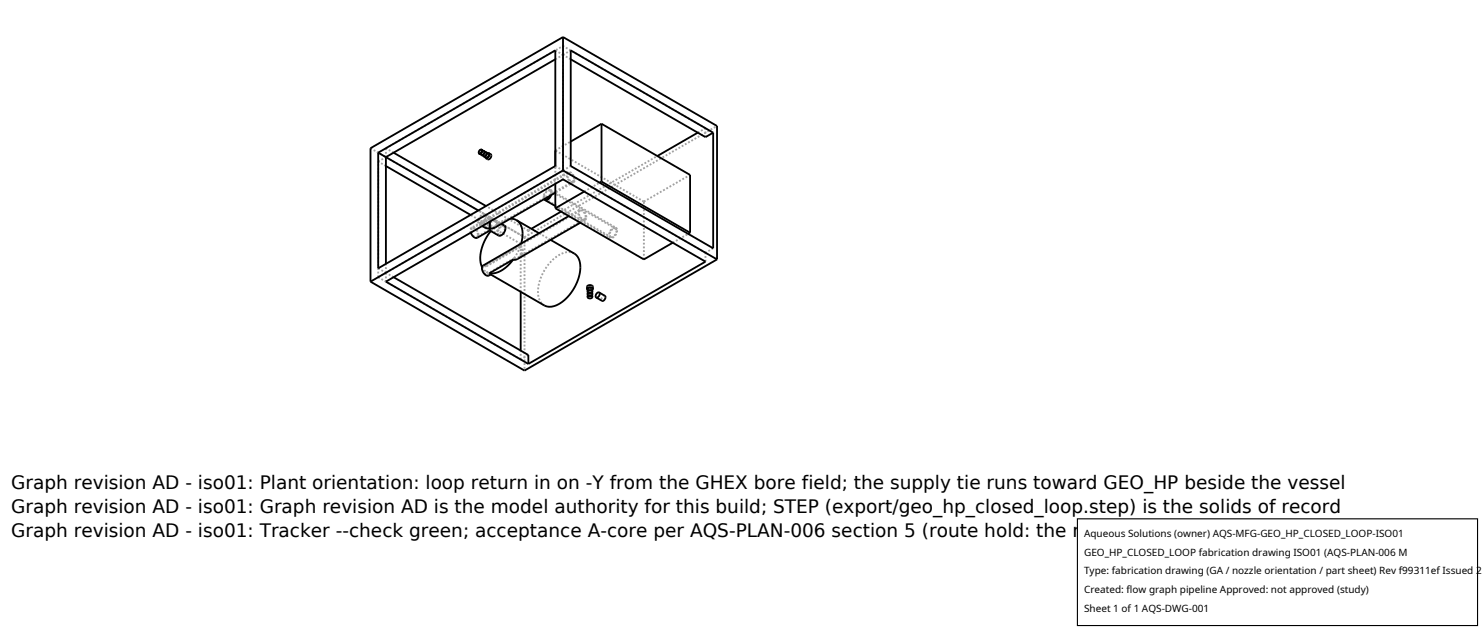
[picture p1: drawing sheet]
<svg xmlns="http://www.w3.org/2000/svg" width="212mm" height="90mm" viewBox="0 0 212 90" stroke-linecap="round" stroke-linejoin="round" font-family="sans-serif">
<g fill="none" stroke="#a0a0a0" stroke-width=".26" stroke-dasharray=".3 .3" stroke-linecap="butt">
<path d="M79.3 8.5l1.1-.7M79.3 7.2l1.1 .6M80.4 6.6v1.2M80.4 7.8l1.1-.6M81.5 8.5l-1.1-.7M99.7 18.9l1.1-.6M100.8 18.3l-20.4-11.7M100.8 19.6v-1.3M52.9 21.2l22 12.7M54 39.6l20.4 11.7M54 39.6v-16.5M54 23.1l1.1-.7"/>
<path d="M54 39.6l1.1-.7M54 38.3l1.1 .6M55.1 23.7l-1.1-.6M55.1 21.2l25.3-14.6M55.1 38.9v-1.2M55.1 38.9l25.3-14.6M55.1 38.9v1.3M55.1 21.2v1.2M56.2 21.8l-1.1-.6M56.2 39.6l-1.1-.7M67.4 32.5l-.2 .3v.4M67.4 32.6l-.1 .4 .1 .5 .4 .3h.3"/>
<path d="M68.1 33.8l.2-.3M68.2 33.9l.1-.3M68.3 33.5l-.4-.7-.2-.2h-.3M68.3 33.6l-.1-.5-.2-.4-.3-.2h-.3M68.5 32l.3 .1 .3-.3 .2-.4 .1-.4M68.5 32l.4 .3M68.5 31.9h.3l.3-.2 .2-.7M68.5 31.9l.7 .4M68.7 21.4l-.2 .2-.1 .3M68.8 21.4l-.3 .2v.3M68.8 32l.1-.3 .2-.2M68.8 38.1l.7 .7"/>
<path d="M69 32l.3-.4M69.1 21.6l-.3 .2-.1 .3M69.1 38l-.2 .3 .2 .5 .3 .4h.4M69.1 21.6h-.1l-.2 .2v.3M69.1 31.5l.9-.2M69.1 32.4l-.2-.2-.1-.2M69.1 31.5l-1.7 1M69.2 32.3l.3 .1 .2-.1 .2-1M69.2 31.6l-.3 .2v.3l.4 .4M69.2 31.6l-1.8 1M69.2 30.7l-.3 .1-.4 .3-.1 .5 .1 .3M69.2 30.7l.6 .4"/>
<path d="M69.3 30.6l-.5 .1-.3 .4-.2 .5 .2 .4M69.3 30.6l.7 .4M69.3 32.4l-.3-.4M69.3 31.6l.7-.2M69.3 32.4l.7 .4M69.3 31.4l-.4 .4v.3l.3 .2M69.3 32.5l.5 .3M69.3 31l-.1-.3M69.4 21.7l-.3 .2v.4M69.4 38.1v-.1M69.4 38l-.4-.1M69.4 38.1l-.3-.1"/>
<path d="M69.4 21.8l-.3 .1v.4M69.4 31l-.1-.4M69.5 38.8l.3 .2M69.5 38.8l.4 .3M69.6 21.9l-.2 .2-.1 .3M69.8 39.2l.1-.1M69.8 22l-.3 .1v.4M69.8 39l.2 .1M69.8 31.1l-.5 .3M69.8 39.3l.2-.2M69.8 32.8l.1-.2M69.8 32.8l-1.7 1"/>
<path d="M69.9 31.3l-.1-.2M69.9 32.6l-.2-.9-.2-.2-.3 .1M69.9 39.1h.1M70 39.1h-.1M70 39.1l-.2 .1M70 31.3l.8 .2M70 31.3v-.3M70 31v.3M70 31.6v-.3M70 32.6v.3M70 31.3v1.3M70 31.4l.7 .2"/>
<path d="M70 31.4v1.1M70 32.6v.2M70 32.8v-.2M70 32.5v-1.1M70 31.4v-.2M70 31.2v.2M70 32.5l-.7-.1M70 31.2l.7 .4M70 31.2l-.7 .4M70 39.2v-.1M70 39.2h.1M70.1 22h-.2l-.2 .3-.1 .3 .1 .1"/>
<path d="M70.1 32.8l1.2 .7M70.1 39.2h-.1M70.1 31.1l.5 .3M70.1 32.8l.5-.3M70.6 31.4l.3 .2 .1 .3M70.6 32.5l.3-.2 .1-.3M70.6 32.5l-.5 .3M70.7 32.4l-.7 .1M70.7 31.6l.2 .4M70.7 32.4l-.7 .4M70.8 32.3l-.4 .1-.2-.2-.1-1.1M70.8 31.6h-.4l-.2 .1-.1 1.1"/>
<path d="M70.8 31.6l1.2 .7M70.8 31.5l.2 .2 .1 .3M70.8 31.5l.8 .5M70.9 32l-.2 .4M71 31.9l-.2 .4M71 32l-.2-.4M71.1 32l-.1 .2-.2 .2M71.2 33.6l-.2-.3 .2-.6 .4-.5h.4M71.3 33.5l-.2-.3 .2-.5 .3-.3 .4-.1M72 32.3l.1 .3M72.1 32.6l-.3 .7-.3 .2h-.2M72.9 31.2l-.7 .2-.8 .3-.6 .6-.7 .7"/>
<path d="M73.4 36.9l-3.6 2.1M73.4 36.9l.9-1.6M73.4 36.9l.6-.1M73.9 37l.6-.7M74 36.8l.4-.5M74.3 35.3l-4.9 2.8M74.3 35.1l.1-.3M74.3 35.1l-4.9 2.9M74.4 34.8l-7.2-4.1M74.4 36.3l.1-.6-.2-.4M74.5 36.3l.2-.7-.4-.5M74.9 33.9v19"/>
<path d="M74.9 33.9l27.5-15.9M75.5 32.9l-6.1-3.5M75.5 32.9l.4-.2M75.5 34.2l-7.2-4.1M75.5 34.2l-1.1 .6M75.5 34.2v-1.3M77 33.3l1.6 1M77.7 28.2v.2M77.7 27.9v.3M77.8 28.1v.2M77.8 28.3l-.1 .1M77.8 27.9v.2"/>
<path d="M77.8 27.9h-.1M77.8 28.3v.1M77.9 28.4l9.3 5.4M78.6 27.2l-.5 .1-.3 .6M78.6 27.2l9.3 5.4M78.6 27.9l.1-.1M78.6 27.1h-.2l-.3 .2-.4 .6M78.6 27.1l.7 .4M78.7 27.8v-.2M78.7 27.4l-.1-.2M78.7 27.9l.1-.2M78.7 27.6v-.2"/>
<path d="M78.8 27.3l-.2-.2M78.8 27.3v.2M78.8 27.7l-.1 .1M78.8 27.3l-.1 .1M78.8 27.5v.2M79.3 23.7l1.1 .6M79.3 26.2v-2.5M79.3 21.5l2.2-1.3M79.3 29.4l7.8 4.5M79.3 27.5l8.7 5M80.1 30.2l13.8-7.9M80.4 24.3v1.3"/>
<path d="M80.4 24.3v-16.5M80.4 24.3l1.1-.6M81.1 24.6l-.2 .3 .2 .6 .4 .5h.4M81.1 24.6l-11.1 6.4M81.2 24.7l-.2 .3 .2 .5 .3 .4h.4M81.2 24.7l-11.1 6.4M81.9 25.9l.1-.3M81.9 25.9l-11.1 6.4M81.9 26l.2-.4M81.9 26l-2.6 1.5M82 25.6l-.3-.7-.3-.2h-.2M82 36.2l-.5-.2h-.5l-1.1 .4-1.2 1-1 1.3-.7 1.5-.2 1.5 .3 1.1 .2 .5 .4 .3"/>
<path d="M82.1 25.6l-.1-.4-.3-.4-.3-.2h-.3M82.7 30l-.1 .3 .1 .6 .5 .5h.4M82.7 30l-1.5 .9M82.8 30.1l-.1 .3 .1 .5 .4 .4h.3M82.8 30.1l-13.7 7.9M83.4 27.4l2.2-1.3M83.5 31.3l.1-.3M83.5 31.3l-9.5 5.5M83.6 31.4l.1-.4M83.6 31.4l-.7 .4M83.6 31l-.3-.7-.2-.2h-.3M83.7 31v-.4l-.3-.4-.4-.2h-.3"/>
<path d="M87.1 33.9l-.1-.4 .2-.5 .4-.4 .4-.1M87.2 33.8l-.1-.3 .1-.5 .4-.3 .3-.1M87.9 32.6l.1 .4M88 32.5l.1 .4M88 33l-.2 .6-.3 .2h-.3M88.1 32.9l-.1 .4-.2 .4-.4 .3-.3-.1M92 37v-8.2M92 28.8l6.6-3.8M92 28.8l-12.7-7.3M96.1 34.7l2.2-1.3M100.8 37.4v-1.3M100.8 36.1l-20.4-11.8"/>
<path d="M101.9 35.5l-1.1 .6M74.4 51.3v-1.2M74.4 41.7v-6.9M75.5 50.7l-1.1 .6M83.8 40.9l.2 .2 .2 .1 .3-.1 .2-.2M83.9 41.4l.3 .1 .4-.1M84 41.7l.3 .1 .3-.1M84 42.1l.3 .1 .3-.1M84 42.4l.2 .2 .4-.2M84 41.3l.2 .1 .4-.1M84 41.6l.2 .2h.3l.1-.2M84 42l.2 .2 .3-.1 .1-.1"/>
<path d="M84 42.5l.2 .1 .4-.1M86.4 42.2l-.2 .1-.2 .2-.1 .2 .1 .3"/>
</g>
<g fill="none" stroke="#000" stroke-width=".26">
<path d="M79.3 8.5l-24.2 13.9v15.3M80.4 5.3l-27.5 15.9v19M80.4 5.3l22 12.7v19M80.4 5.3v19M81.5 8.5l19.3 11.1 1.1-.7M81.5 7.2l20.4 11.7v16.6l-20.4-11.8zM85.9 17.7l12.7 7.3v8.2M85.9 17.7l-4.4 2.5M85.9 17.7v8.2M99.7 18.9l-5.8 3.4M54 21.8l25.3-14.6v16.5l-25.3 14.6zM54 21.8l14.3 8.3"/>
<path d="M55.1 23.7l12.1 7M56.2 21.8l13.2 7.6M56.2 39.6l19.3 11.1v1.3M68.4 21.9l.1 .1M68.5 22l.3 .1M68.7 21.4h.1M68.7 21.4l.2 .1-.1 .3-.2 .1h-.2M68.7 21.4v.3l-.3 .2M68.7 21.4l-.3 .2v.3M68.7 22.1l.1 .1M68.8 21.4l.4 .3-.1 .3-.3 .1M68.8 21.4v.4l-.3 .2"/>
<path d="M69.1 21.6h.1M69.1 21.6l.7 .4v.3l-.3 .2-.7-.3M69.1 21.6v.4l-.3 .2M69.3 22.4l.1 .2M69.4 21.7l.1 .2M69.4 21.8l.1 .1M69.5 21.9l-.1 .3-.3 .1M69.5 21.9l-.2 .4h-.2M69.8 21.9l.3 .2v.4l-.3 .3-.4-.2M69.8 21.9l.1 .1-.1 .3-.2 .3h-.2M69.8 21.9h-.2M70 32.9l-1.9 1.1-.5-.2-.4-.6"/>
<path d="M70 31.6v1.3M70.1 33l-.9 1.4-.5 1.3-.1 1.4 .2 1M71.6 32l.5 .2 .1 .3-.2 .6-.4 .5h-.4l-1.2-.7M72.9 31.2l.9 .2M73.3 37.1l-.8 .9-.9 .6-.9 .4h-.8M73.3 37.1l-3.4 1.9M73.8 31.4l.5 .5 .3 .8v.9l-.2 1.2M73.8 31.4l3.2 1.9M77.7 28.4l.1 .1M77.8 28.5l1.5 .9M78.6 27.9l-.4 .5-.2 .1-.2-.1M78.6 34.3l3.6 2 .4 .6 .3 .8-.1 1.5-.6 1.6-1 1.5-1.3 1.1-1.1 .4-.9-.1-7.8-4.5"/>
<path d="M78.7 27.9l-.4 .6h-.5M79.3 27.5h.1M79.3 27.5l-8.7 5-.9 .1-.8-.3M79.3 26.2v3.5M79.3 29.7l12.7 7.3 4.1-2.3M80.1 30.2l-4.2 2.5M80.4 24.3l-27.5 15.9M80.4 24.3l22 12.7M81.2 30.9l-12.2 7-.2 .6 .4 .6 .5 .3 .4-.2-.2-.2M82.9 31.8l-9 5.2-.3 .1h-.3M83.4 27.4l-4.1 2.3M85.9 25.9l12.7 7.3"/>
<path d="M85.9 25.9l-.3 .2M98.6 33.2l-.3 .2M102.4 37l-27.5 15.9-22-12.7M55.1 40.2l25.3-14.6 20.4 11.8-25.3 14.6zM74.4 41.7v8.4M83.8 41.3l.1-.4 .4-.2 .3 .2 .1 .4M83.8 41.3l.2-.2 .2-.1 .3 .1 .2 .2M83.8 41.3l.1 .1M83.9 41.6l.1-.4 .2-.1 .3 .1 .1 .4M83.9 41.6l.3-.2 .3 .1 .1 .1M83.9 41.6l.1 .1M83.9 42l.1-.5h.5l.1 .9"/>
<path d="M83.9 42l.1-.1 .3-.1 .3 .1v.2M83.9 42l.1 .1M83.9 42.4l.3-.2 .4 .2M83.9 42.4l.1 .1M84 42.4v-.1l.3-.1 .2 .1 .1 .1M84 42.4l.3-.1 .3 .1M84 42.4l.2 .2 .4-.2M84.6 42l-.2-.2-.4 .1-.1 .5M84.6 41.6v.1M84.6 42.4v.1M84.7 41.3l-.1 .1M85.6 41.8l.8 .5v.4l-.4 .3-.8-.5"/>
<path d="M85.6 41.8l.1 .1-.1 .3-.2 .3h-.2M85.6 41.8h-.2l-.2 .2-.1 .3 .1 .2"/>
</g>
<path d="M153.9 74.1h57.1v15.2h-57.1z" fill="#fff" stroke="#000" stroke-width=".16"/>
<g font-size="2.6">
<text x="1.6" y="69.8">Graph revision AD - iso01: Plant orientation: loop return in on -Y from the GHEX bore field; the supply tie runs toward GEO_HP beside the vessel</text>
<text x="1.6" y="73.3">Graph revision AD - iso01: Graph revision AD is the model authority for this build; STEP (export/geo_hp_closed_loop.step) is the solids of record</text>
<text x="1.6" y="76.7">Graph revision AD - iso01: Tracker --check green; acceptance A-core per AQS-PLAN-006 section 5 (route hold: the node class is blank)</text>
</g>
<g font-size="1.4">
<text x="154.8" y="76.6">Aqueous Solutions (owner) AQS-MFG-GEO_HP_CLOSED_LOOP-ISO01</text>
<text x="154.8" y="79.3">GEO_HP_CLOSED_LOOP fabrication drawing ISO01 (AQS-PLAN-006 M</text>
<text x="154.8" y="82">Type: fabrication drawing (GA / nozzle orientation / part sheet) Rev f99311ef Issued 2</text>
<text x="154.8" y="84.7">Created: flow graph pipeline Approved: not approved (study)</text>
<text x="154.8" y="87.4">Sheet 1 of 1 AQS-DWG-001</text>
</g>
</svg>
